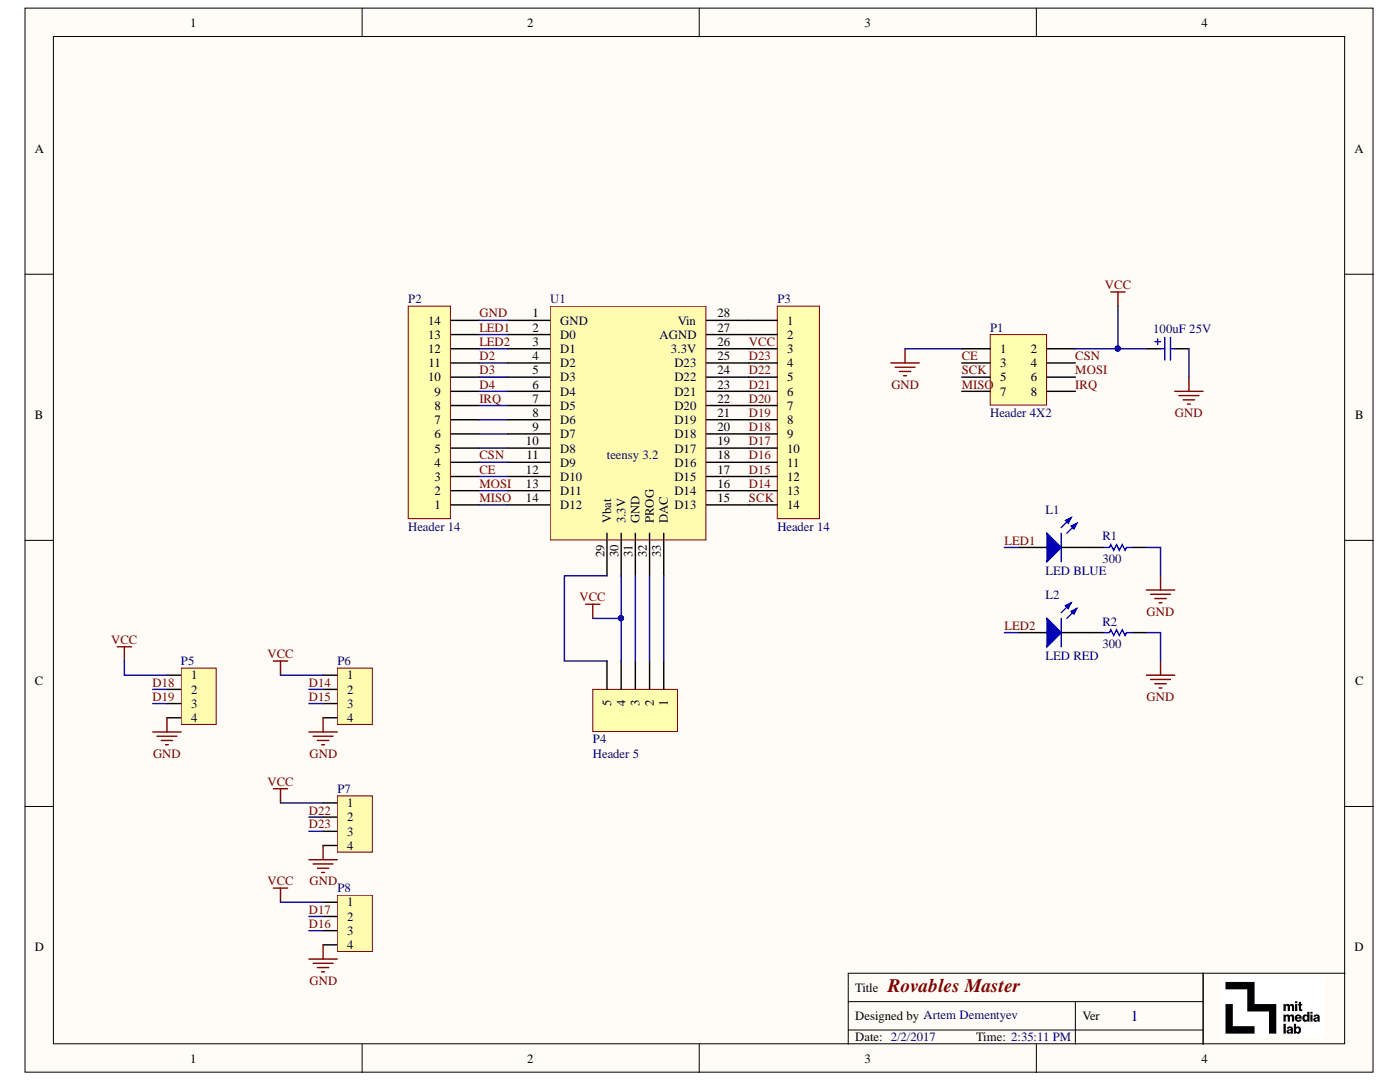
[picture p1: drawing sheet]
# Altium schematic sheet schematic_rovables_master_v1.SchDoc: Rovables Master
size A; Author: Artem Dementyev; Revision: 1; Designer: Artem Dementyev

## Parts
100uF_25V  Electrolytic Cap 100uF smd  [F80 Electrolytic cap]  (value not drawn)
L1  LED BLUE  [RES_1206_SMD]
L2  LED RED  [RES_1206_SMD]
P1  Header 4X2  [HDR2X4]
P2  Header 14  [HDR1X14]
P3  Header 14  [HDR1X14]
P4  Header 5  [HDR1X5]
P5  JST SH 4 SIDE  [JST SH 4 TOP ENTRY]  (value not drawn)
P6  JST SH 4 SIDE  [JST SH 4 TOP ENTRY]  (value not drawn)
P7  JST SH 4 SIDE  [JST SH 4 TOP ENTRY]  (value not drawn)
P8  JST SH 4 SIDE  [JST SH 4 TOP ENTRY]  (value not drawn)
R1  300  [RES_1206_SMD]
R2  300  [RES_1206_SMD]
U1  teensy 3.2  [Teensy 3.2]

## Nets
GND: 100uF_25V.2 P1.1 P2.14 P5.4 P6.4 P7.4 P8.4 R1.2 R2.2 U1.1(GND)
VCC: 100uF_25V.1 P1.2 P3.3 P4.4 P5.1 P6.1 P7.1 P8.1 U1.26(3.3V) U1.30(3.3V)
CE: P1.3 P2.3 U1.12(D10)
CSN: P1.4 P2.4 U1.11(D9)
D2: P2.11 U1.4(D2)
D3: P2.10 U1.5(D3)
D4: P2.9 U1.6(D4)
D14: P3.13 P6.2 U1.16(D14)
D15: P3.12 P6.3 U1.17(D15)
D16: P3.11 P8.3 U1.18(D16)
D17: P3.10 P8.2 U1.19(D17)
D18: P3.9 P5.2 U1.20(D18)
D19: P3.8 P5.3 U1.21(D19)
D20: P3.7 U1.22(D20)
D21: P3.6 U1.23(D21)
D22: P3.5 P7.2 U1.24(D22)
D23: P3.4 P7.3 U1.25(D23)
IRQ: P1.8 P2.8 U1.7(D5)
LED1: L1.1(A) P2.13 U1.2(D0)
LED2: L2.1(A) P2.12 U1.3(D1)
MISO: P1.7 P2.1 U1.14(D12)
MOSI: P1.6 P2.2 U1.13(D11)
SCK: P1.5 P3.14 U1.15(D13)
NetL1_2: L1.2(K) R1.1
NetL2_2: L2.2(K) R2.1
NetP2_5: P2.5 U1.10(D8)
NetP2_6: P2.6 U1.9(D7)
NetP2_7: P2.7 U1.8(D6)
NetP3_1: P3.1 U1.28(Vin)
NetP3_2: P3.2 U1.27(AGND)
NetP4_1: P4.1 U1.33(DAC)
NetP4_2: P4.2 U1.32(PROG)
NetP4_3: P4.3 U1.31(GND)
NetP4_5: P4.5 U1.29(Vbat)
